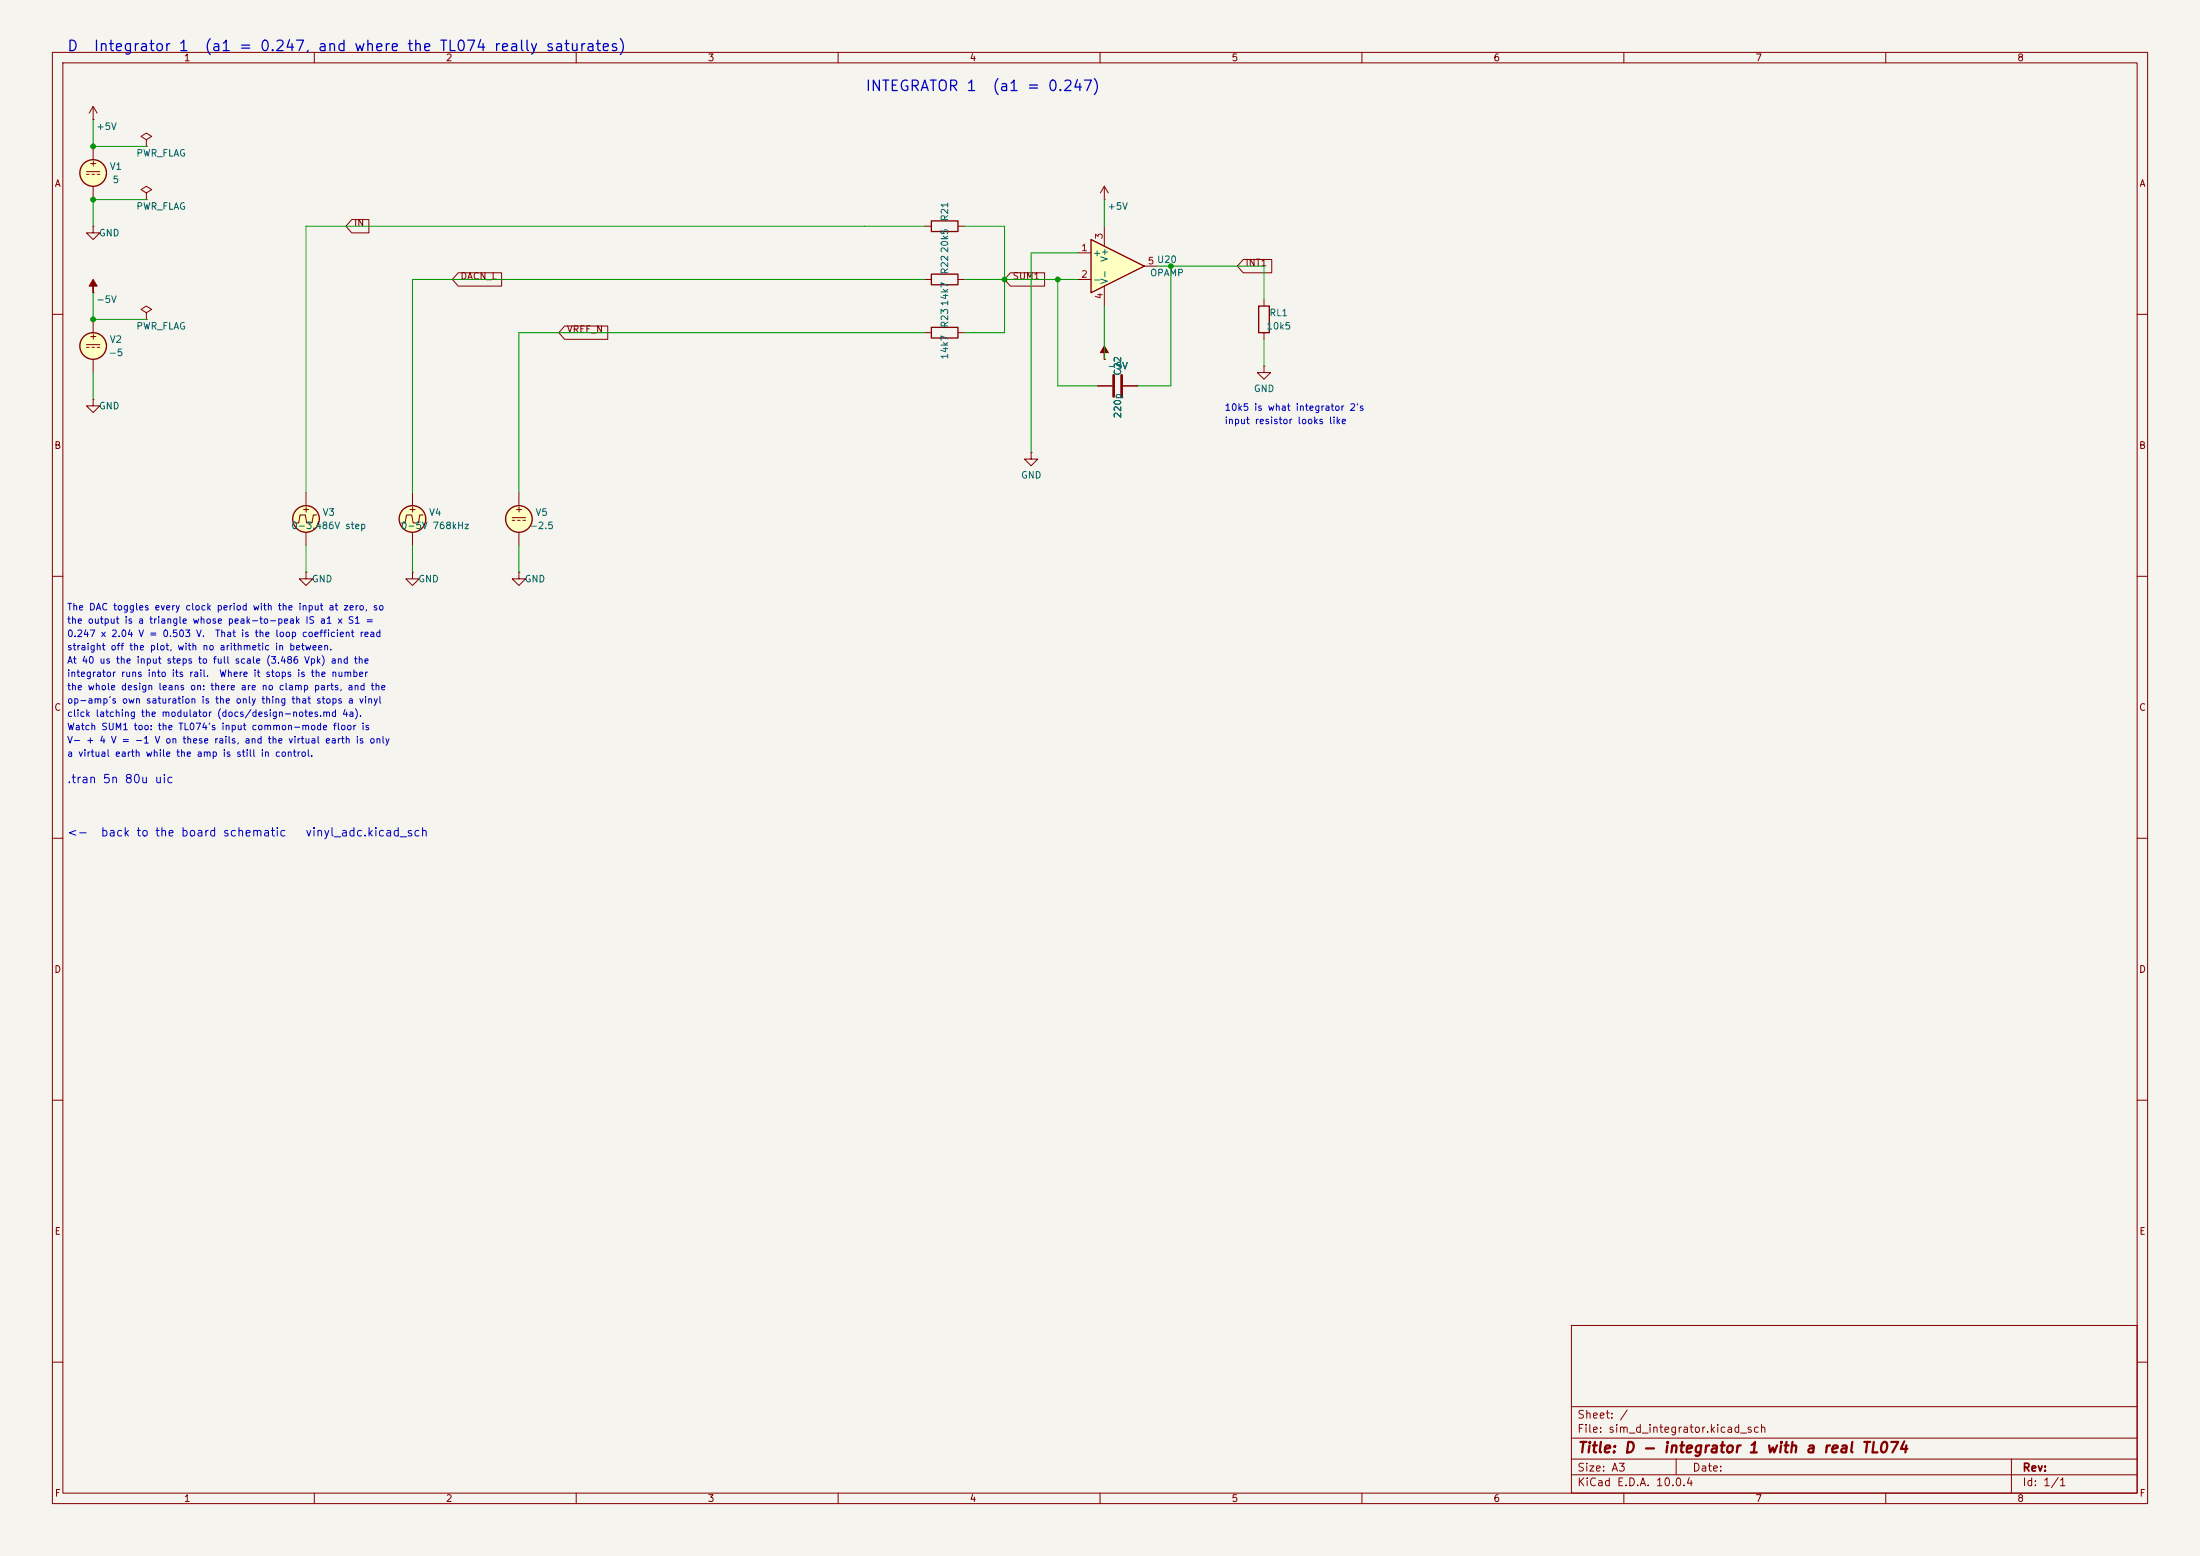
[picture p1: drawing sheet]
<svg xmlns="http://www.w3.org/2000/svg" width="420mm" height="297mm" viewBox="0 0 420 297" stroke-linecap="round" stroke-linejoin="round" font-family="sans-serif">
<path d="M0 0h420v297h-420z" fill="#f5f4ef" stroke="#f5f4ef" stroke-width=".19"/>
<g fill="none" stroke="#840000" stroke-width=".19">
<path d="M10 10h400v277h-400zM12 12h396v273h-396zM60 10v2M110 10v2M160 10v2M210 10v2M260 10v2M310 10v2M360 10v2M16.5 32.8h2.5M16.5 33.3h.5M17.5 33.3h.5"/>
<path d="M17.8 27.9v2.6M17.8 35.6v2.5M18.5 33.3h.5M27.9 26.7l1.1-.7-1.1-.6-1 .6 1 .7v1.2M27.9 27.9h.1M10 60h2M176.5 63.5h1.3M182.9 63.5h1.2M408 60h2M10 110h2M408 110h2M10 160h2"/>
<path d="M408 160h2M10 210h2M408 210h2M300 253h108v32h-108zM10 260h2M300 278.5h108M300 274.5h108M300 268.5h108M320 278.5v3M384 278.5v6.5M408 260h2M60 285v2"/>
<path d="M110 285v2M160 285v2M210 285v2M260 285v2M300 281.5h108M310 285v2M360 285v2"/>
</g>
<circle cx="17.8" cy="33" r="2.54" fill="#ffffc2" stroke="#ffffc2" stroke-width=".19"/>
<g fill="none" stroke="#840000" stroke-width=".25">
<path d="M177.8 62.5h5.1v2h-5.1z"/>
<circle cx="17.8" cy="33" r="2.54"/>
</g>
<path d="M208.3 45.7l10.1 5.1-10.1 5.1z" fill="#ffffc2"/>
<g fill="none" stroke="#840000" stroke-width=".25">
<path d="M177.8 52.3h5.1v2.1h-5.1zM177.8 42.2h5.1v2h-5.1zM208.3 45.7l10.1 5.1-10.1 5.1zM240.3 58.4h2v5.1h-2z"/>
<circle cx="17.8" cy="66" r="2.54"/>
<circle cx="58.4" cy="99.1" r="2.54"/>
<circle cx="78.7" cy="99.1" r="2.54"/>
<circle cx="99.1" cy="99.1" r="2.54"/>
</g>
<g fill="none" stroke="#840000" stroke-width=".19">
<path d="M17.8 22.9h.1M17.8 20.3l-.8 1.3M17.8 20.3l.7 1.3M17.8 20.3v2.6M27.9 36.8l1.1-.6-1.1-.6-1 .6 1 .6v1.3M27.9 38.1h.1M210.8 38.1h.1M210.8 35.6v2.5M210.8 35.6l-.7 1.2M210.8 35.6l.8 1.2M17.8 55.9h.1M17.8 43.2v1.3h1.2l-1.2 1.2-1.3-1.2h1.3"/>
<path d="M17.8 43.2h.1M27.9 59.7l1.1-.6-1.1-.7-1 .7 1 .6v1.3M67.2 41.9h3.2v2.6h-3.2l-1.2-1.3zM87.5 52.1h8.3v2.5h-8.3l-1.1-1.3zM176.5 53.3h1.3M176.5 43.2h1.3M182.9 53.3h1.2M182.9 43.2h1.2M192.9 52.1h6.5v2.5h-6.5l-1.1-1.3zM205.7 48.3h2.6M205.7 53.3h2.6M210.8 43.2v3.8"/>
<path d="M210.8 54.6v3.8M218.4 50.8h2.6M237.3 49.5h5.5v2.6h-5.5l-1.1-1.3zM241.3 57.2v1.2M16.5 65.8h2.5M16.5 66.3h.5M17.5 66.3h.5M17.8 76.2v1.3h1.2l-1.2 1.2-1.3-1.2h1.3M17.8 76.2h.1M17.8 61v2.5M17.8 68.6v2.5M18.5 66.3h.5"/>
<path d="M27.9 61h.1M107.8 62.2h8.2v2.6h-8.2l-1.1-1.3zM209.5 73.7h2.8M210.8 68.6h.1M214.4 73.7h2.8M241.3 69.9v1.2h1.3l-1.3 1.3-1.3-1.3h1.3M241.3 69.9h.1M241.3 63.5v1.3M58.4 94v2.5M60.5 98.3h-.7l-.2 1.5h-1.1l-.2-1.5h-1l-.3 1.5h-.6M78.7 94v2.5M80.8 98.3h-.7l-.2 1.5h-1l-.3-1.5h-1l-.3 1.5h-.6"/>
<path d="M97.8 98.8h2.5M97.8 99.3h.5M98.8 99.3h.5M99.1 94v2.5M99.8 99.3h.5M196.8 86.4v1.2h1.3l-1.3 1.3-1.2-1.3h1.2M196.8 86.4h.1M58.4 109.2v1.3h1.3l-1.3 1.3-1.3-1.3h1.3M58.4 109.2h.1M58.4 101.6v2.5M78.7 109.2v1.3h1.3l-1.3 1.3-1.2-1.3h1.2M78.7 109.2h.1"/>
<path d="M78.7 101.6v2.5M99.1 109.2v1.3h1.2l-1.2 1.3-1.3-1.3h1.3M99.1 109.2h.1M99.1 101.6v2.5"/>
</g>
<path d="M212.6 71.6v4.1M214.1 71.6v4.1" fill="none" stroke="#840000" stroke-width=".51"/>
<g fill="#840000" stroke="#840000" stroke-width=".19">
<path d="M17.8 53.3l.7 1.3h-.7v1.3v-1.3h-.8z"/>
<path d="M210.8 66l.8 1.3h-.8v1.3v-1.3h-.7z"/>
</g>
<g fill="#ffffc2" stroke="#ffffc2" stroke-width=".19">
<circle cx="78.7" cy="99.1" r="2.54"/>
<circle cx="99.1" cy="99.1" r="2.54"/>
<circle cx="17.8" cy="66" r="2.54"/>
<circle cx="58.4" cy="99.1" r="2.54"/>
</g>
<g fill="none" stroke="#009600" stroke-width=".19">
<path d="M17.8 22.9v5h10.1M27.9 38.1h-10.1v5.1M210.8 38.1v5.1M17.8 55.9v5.1h10.1M176.5 43.2h-118.1v50.8M176.5 53.3h-97.8v40.7M184.1 43.2h7.7v20.3h-7.7M184.1 53.3h21.6M201.9 53.3v20.4h7.6M205.7 48.3h-8.9v38.1M210.8 58.4v10.2M221 50.8h20.3v6.4"/>
<path d="M223.5 50.8v22.9h-6.3M17.8 71.1v5.1M176.5 63.5h-77.4v30.5M241.3 64.8v5.1M58.4 104.1v5.1M78.7 104.1v5.1M99.1 104.1v5.1"/>
</g>
<g fill="#009600" stroke="#009600" stroke-width=".19">
<circle cx="17.8" cy="27.9" r=".46"/>
<circle cx="17.8" cy="38.1" r=".46"/>
<circle cx="191.8" cy="53.3" r=".46"/>
<circle cx="223.5" cy="50.8" r=".46"/>
<circle cx="201.9" cy="53.3" r=".46"/>
<circle cx="17.8" cy="61" r=".46"/>
</g>
<g font-size="2" fill="#0000c2">
<text x="12.7" y="10.3">D</text>
<text x="17.7" y="10.3">Integrator 1</text>
<text x="38.9" y="10.3">(a1 = 0.247, and where the TL074 really saturates)</text>
<text x="165.1" y="17.9">INTEGRATOR 1</text>
<text x="189.3" y="17.9">(a1 = 0.247)</text>
</g>
<text font-size="2" fill="#840000" x="301" y="277.8">Title: D - integrator 1 with a real TL074</text>
<g font-size="1.6" fill="#0000c2">
<text x="12.7" y="149.9">.tran 5n 80u uic</text>
<text x="12.7" y="160.1">&lt;-</text>
<text x="19.1" y="160.1">back to the board schematic</text>
<text x="58.2" y="160.1">vinyl_adc.kicad_sch</text>
</g>
<g font-size="1.5" fill="#840000">
<text x="301" y="273.8">File: sim_d_integrator.kicad_sch</text>
<text x="301" y="271.1">Sheet: /</text>
<text x="301" y="281.2">Size: A3</text>
<text x="323" y="281.2">Date:</text>
<text x="386" y="281.2">Rev:</text>
<text x="301" y="284">KiCad E.D.A. 10.0.4</text>
<text x="386" y="284">Id: 1/1</text>
</g>
<g font-size="1.3" fill="#840000">
<text x="35" y="12">1</text>
<text x="85" y="12">2</text>
<text x="135" y="12">3</text>
<text x="185" y="12">4</text>
<text x="235" y="12">5</text>
<text x="285" y="12">6</text>
<text x="335" y="12">7</text>
<text x="385" y="12">8</text>
<text x="10.3" y="36">A</text>
<text x="16.9" y="32.1">+</text>
<text x="408.3" y="36">A</text>
<text x="67.5" y="43.5">IN</text>
<text x="87.8" y="53.7">DACN_L</text>
<text x="193.2" y="53.7">SUM1</text>
<text x="237.6" y="51.1">INT1</text>
<text x="16.9" y="65.1">+</text>
<text x="108.1" y="63.8">VREF_N</text>
<text x="10.3" y="86">B</text>
<text x="408.2" y="86">B</text>
<text x="57.5" y="98.1">+</text>
<text x="77.9" y="98.1">+</text>
<text x="98.2" y="98.1">+</text>
<text x="10.3" y="136">C</text>
<text x="408.2" y="136">C</text>
<text x="10.3" y="186">D</text>
<text x="408.2" y="186">D</text>
<text x="10.3" y="236">E</text>
<text x="408.3" y="236">E</text>
<text x="10.3" y="286">F</text>
<text x="35" y="287">1</text>
<text x="85" y="287">2</text>
<text x="135" y="287">3</text>
<text x="185" y="287">4</text>
<text x="235" y="287">5</text>
<text x="285" y="287">6</text>
<text x="335" y="287">7</text>
<text x="385" y="287">8</text>
<text x="408.3" y="286">F</text>
</g>
<g font-size="1.3" fill="#006464">
<text x="18.3" y="25.1">+5V</text>
<text x="20.8" y="32.7">V1</text>
<text x="21.4" y="35.3">5</text>
<text x="25.9" y="30.2">PWR_FLAG</text>
<text x="25.9" y="40.3">PWR_FLAG</text>
<text x="211.3" y="40.3">+5V</text>
<text x="18.8" y="45.4">GND</text>
<text x="181.3" y="42.3" transform="rotate(-90 181.3 42.3)">R21</text>
<text x="181.3" y="52.5" transform="rotate(-90 181.3 52.5)">R2220k5</text>
<text x="208.5" y="49.2">+</text>
<text x="211.8" y="50.1" transform="rotate(-90 211.8 50.1)">V+</text>
<text x="219.5" y="53">OPAMP</text>
<text x="18.3" y="58.1">-5V</text>
<text x="208.5" y="54.3">-</text>
<text x="211.8" y="54.4" transform="rotate(-90 211.8 54.4)">V-</text>
<text x="20.8" y="65.7">V2</text>
<text x="25.9" y="63.2">PWR_FLAG</text>
<text x="181.3" y="62.7" transform="rotate(-90 181.3 62.7)">R2314k7</text>
<text x="241.7" y="63.2">10k5</text>
<text x="242.2" y="60.7">RL1</text>
<text x="20.6" y="68.3">-5</text>
<text x="181.3" y="68.7" transform="rotate(-90 181.3 68.7)">14k7</text>
<text x="211.3" y="70.8">-5V</text>
<text x="214.3" y="71.8" transform="rotate(-90 214.3 71.8)">C22</text>
<text x="239.3" y="75.1">GND</text>
<text x="18.8" y="78.4">GND</text>
<text x="214.3" y="80" transform="rotate(-90 214.3 80)">220p</text>
<text x="194.8" y="91.6">GND</text>
<text x="55.5" y="101.3">0-3.486V step</text>
<text x="61.5" y="98.8">V3</text>
<text x="76.4" y="101.3">0-5V 768kHz</text>
<text x="81.8" y="98.8">V4</text>
<text x="101" y="101.3">-2.5</text>
<text x="102.1" y="98.8">V5</text>
<text x="59.4" y="111.5">GND</text>
<text x="79.8" y="111.5">GND</text>
<text x="100.1" y="111.5">GND</text>
</g>
<g font-size="1.3" fill="#a90000">
<text x="210.8" y="45.8" transform="rotate(-90 210.8 45.8)">3</text>
<text x="206.3" y="48.2">1</text>
<text x="206.3" y="53.3">2</text>
<text x="219" y="50.8">5 U20</text>
<text x="210.8" y="57.2" transform="rotate(-90 210.8 57.2)">4</text>
</g>
<g font-size="1.3" fill="#0000c2">
<text x="233.7" y="78.7">10k5 is what integrator 2's</text>
<text x="233.7" y="81.3">input resistor looks like</text>
<text x="12.7" y="116.8">The DAC toggles every clock period with the input at zero, so</text>
<text x="12.7" y="119.4">the output is a triangle whose peak-to-peak IS a1 x S1 =</text>
<text x="12.7" y="124.4">straight off the plot, with no arithmetic in between.</text>
<text x="12.7" y="121.9">0.247 x 2.04 V = 0.503 V.</text>
<text x="40.9" y="121.9">That is the loop coefficient read</text>
<text x="12.7" y="127">At 40 us the input steps to full scale (3.486 Vpk) and the</text>
<text x="12.7" y="129.5">integrator runs into its rail.</text>
<text x="41.7" y="129.5">Where it stops is the number</text>
<text x="12.7" y="132.1">the whole design leans on: there are no clamp parts, and the</text>
<text x="12.7" y="134.6">op-amp's own saturation is the only thing that stops a vinyl</text>
<text x="12.7" y="137.1">click latching the modulator (docs/design-notes.md 4a).</text>
<text x="12.7" y="139.7">Watch SUM1 too: the TL074's input common-mode floor is</text>
<text x="12.7" y="142.2">V- + 4 V = -1 V on these rails, and the virtual earth is only</text>
<text x="12.7" y="144.8">a virtual earth while the amp is still in control.</text>
</g>
</svg>
